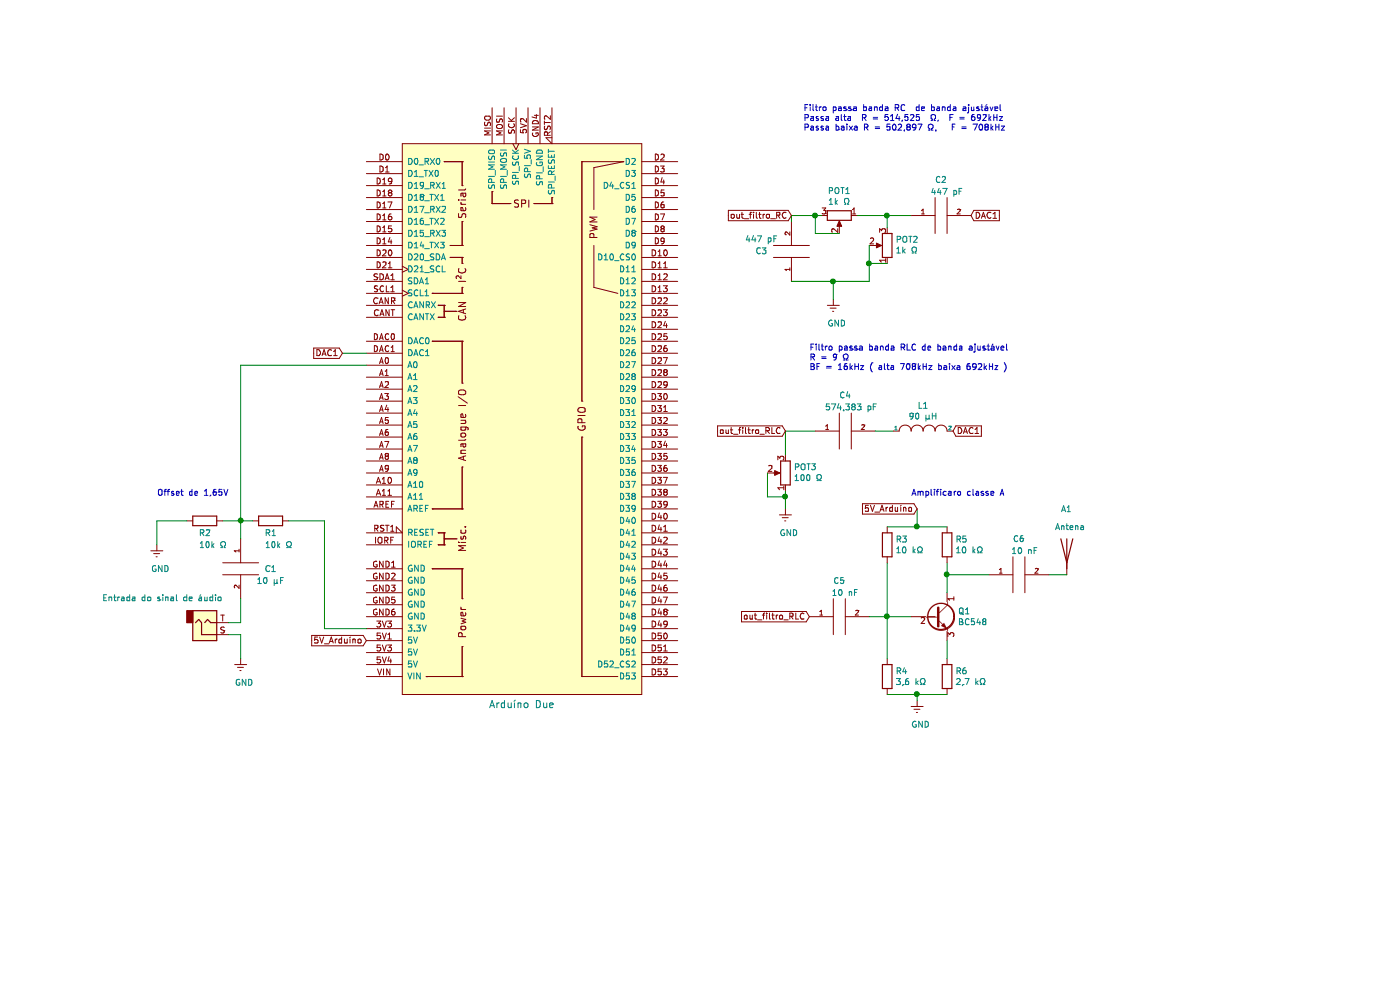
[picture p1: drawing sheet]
EESchema Schematic File Version 4
EELAYER 30 0
EELAYER END
$Descr A4 11693 8268
encoding utf-8
Sheet 1 1
Title ""
Date ""
Rev ""
Comp ""
Comment1 ""
Comment2 ""
Comment3 ""
Comment4 ""
$EndDescr
$Comp
L Device:Antenna A1
U 1 1
P 8600 4600
F 0 "A1" H 8550 4950 50  0000 L CNN
F 1 "Antena" H 8500 4800 50  0000 L CNN
F 2 "" H 8600 4600 50  0001 C CNN
F 3 "~" H 8600 4600 50  0001 C CNN
	1    8600 4600
	1    0    0    -1  
$EndComp
$Comp
L Device:R R1
U 1 1
P 1950 4350
F 0 "R1" V 2050 4300 50  0000 L CNN
F 1 "10k Ω" V 2150 4300 50  0000 L CNN
F 2 "" V 1880 4350 50  0001 C CNN
F 3 "~" H 1950 4350 50  0001 C CNN
	1    1950 4350
	0    1    1    0   
$EndComp
$Comp
L pspice:CAP C1
U 1 1
P 1700 4750
F 0 "C1" H 1450 4750 50  0000 C CNN
F 1 "10 μF" H 1450 4650 50  0000 C CNN
F 2 "" H 1700 4750 50  0001 C CNN
F 3 "~" H 1700 4750 50  0001 C CNN
	1    1700 4750
	-1   0    0    -1  
$EndComp
$Comp
L Connector:AudioJack2 J1
U 1 1
P 1400 5200
F 0 "J1" V 1478 5070 50  0001 R CNN
F 1 "Entrada do sinal de áudio" H 1550 5000 50  0000 R CNN
F 2 "" H 1400 5200 50  0001 C CNN
F 3 "~" H 1400 5200 50  0001 C CNN
	1    1400 5200
	1    0    0    1   
$EndComp
$Comp
L Device:R R2
U 1 1
P 1400 4350
F 0 "R2" V 1500 4300 50  0000 L CNN
F 1 "10k Ω" V 1600 4300 50  0000 L CNN
F 2 "" V 1330 4350 50  0001 C CNN
F 3 "~" H 1400 4350 50  0001 C CNN
	1    1400 4350
	0    1    1    0   
$EndComp
$Comp
L power:GNDREF GND
U 1 1
P 1000 4550
F 0 "GND" H 950 4350 50  0000 L CNN
F 1 "GNDREF" H 1005 4377 50  0001 C CNN
F 2 "" H 1000 4550 50  0001 C CNN
F 3 "" H 1000 4550 50  0001 C CNN
	1    1000 4550
	1    0    0    -1  
$EndComp
$Comp
L arduino:Arduino_Due_Shield XA1
U 1 1
P 4050 3500
F 0 "XA1" H 4050 1119 60  0001 C CNN
F 1 "Arduíno Due" H 4050 1119 60  0000 C CNN
F 2 "" H 4750 6250 60  0001 C CNN
F 3 "https://store.arduino.cc/arduino-due" H 4750 6250 60  0001 C CNN
	1    4050 3500
	1    0    0    -1  
$EndComp
$Comp
L Device:R_POT POT2
U 1 1
P 7100 2050
F 0 "POT2" H 7030 2004 50  0000 R CNN
F 1 "1k Ω" H 7030 2095 50  0000 R CNN
F 2 "" H 7100 2050 50  0001 C CNN
F 3 "~" H 7100 2050 50  0001 C CNN
	1    7100 2050
	-1   0    0    1   
$EndComp
Wire Wire Line
	1800 4350 1700 4350
Wire Wire Line
	1250 4350 1000 4350
Wire Wire Line
	1000 4350 1000 4550
Wire Wire Line
	1600 5200 1700 5200
Wire Wire Line
	1700 5200 1700 5000
Wire Wire Line
	1700 5300 1700 5500
$Comp
L power:GNDREF GND
U 1 1
P 1700 5500
F 0 "GND" H 1650 5300 50  0000 L CNN
F 1 "GNDREF" H 1705 5327 50  0001 C CNN
F 2 "" H 1700 5500 50  0001 C CNN
F 3 "" H 1700 5500 50  0001 C CNN
	1    1700 5500
	1    0    0    -1  
$EndComp
Wire Wire Line
	1600 5300 1700 5300
Wire Wire Line
	1700 4500 1700 4350
Connection ~ 1700 4350
Wire Wire Line
	1700 4350 1550 4350
$Comp
L pspice:CAP C2
U 1 1
P 7550 1800
F 0 "C2" V 7250 1800 50  0000 C CNN
F 1 "447 pF" V 7350 1750 50  0000 C CNN
F 2 "" H 7550 1800 50  0001 C CNN
F 3 "~" H 7550 1800 50  0001 C CNN
	1    7550 1800
	0    -1   1    0   
$EndComp
$Comp
L Device:R_POT POT1
U 1 1
P 6700 1800
F 0 "POT1" V 6493 1800 50  0000 C CNN
F 1 "1k Ω" V 6584 1800 50  0000 C CNN
F 2 "" H 6700 1800 50  0001 C CNN
F 3 "~" H 6700 1800 50  0001 C CNN
	1    6700 1800
	0    1    1    0   
$EndComp
$Comp
L pspice:CAP C3
U 1 1
P 6300 2100
F 0 "C3" H 6050 2100 50  0000 C CNN
F 1 "447 pF" H 6050 2000 50  0000 C CNN
F 2 "" H 6300 2100 50  0001 C CNN
F 3 "~" H 6300 2100 50  0001 C CNN
	1    6300 2100
	1    0    0    1   
$EndComp
$Comp
L power:GNDREF GND
U 1 1
P 6650 2500
F 0 "GND" H 6600 2300 50  0000 L CNN
F 1 "GNDREF" H 6655 2327 50  0001 C CNN
F 2 "" H 6650 2500 50  0001 C CNN
F 3 "" H 6650 2500 50  0001 C CNN
	1    6650 2500
	1    0    0    -1  
$EndComp
Wire Wire Line
	7300 1800 7100 1800
Wire Wire Line
	7100 1900 7100 1800
Connection ~ 7100 1800
Wire Wire Line
	7100 1800 6850 1800
Wire Wire Line
	6300 1850 6300 1800
Wire Wire Line
	6300 1800 6500 1800
Wire Wire Line
	6950 2050 6950 2200
Wire Wire Line
	6650 2500 6650 2350
Wire Wire Line
	6300 2350 6650 2350
Connection ~ 6650 2350
Wire Wire Line
	6650 2350 6950 2350
Wire Wire Line
	7100 2200 6950 2200
Connection ~ 6950 2200
Wire Wire Line
	6950 2200 6950 2350
Wire Wire Line
	6700 1950 6500 1950
Wire Wire Line
	6500 1950 6500 1800
Connection ~ 6500 1800
Wire Wire Line
	6500 1800 6550 1800
Wire Wire Line
	2750 5250 2400 5250
Wire Wire Line
	2400 5250 2400 4350
Wire Wire Line
	2400 4350 2100 4350
Wire Wire Line
	1700 4350 1700 3050
Wire Wire Line
	1700 3050 2750 3050
Text Notes 6400 1100 0    50   ~ 0
Filtro passa banda RC  de banda ajustável\nPassa alta  R = 514,525  Ω,  F = 692kHz\nPassa baixa R = 502,897 Ω,   F = 708kHz
Text GLabel 2550 2950 0    50   Input ~ 0
DAC1
Wire Wire Line
	2750 2950 2550 2950
Text GLabel 7800 1800 2    50   Input ~ 0
DAC1
$Comp
L pspice:CAP C4
U 1 1
P 6750 3600
F 0 "C4" V 6450 3600 50  0000 C CNN
F 1 "574,383 pF" V 6550 3550 50  0000 C CNN
F 2 "" H 6750 3600 50  0001 C CNN
F 3 "~" H 6750 3600 50  0001 C CNN
	1    6750 3600
	0    -1   1    0   
$EndComp
$Comp
L power:GNDREF GND
U 1 1
P 6250 4250
F 0 "GND" H 6200 4050 50  0000 L CNN
F 1 "GNDREF" H 6255 4077 50  0001 C CNN
F 2 "" H 6250 4250 50  0001 C CNN
F 3 "" H 6250 4250 50  0001 C CNN
	1    6250 4250
	1    0    0    -1  
$EndComp
Wire Wire Line
	6250 4250 6250 4150
$Comp
L pspice:INDUCTOR L1
U 1 1
P 7400 3600
F 0 "L1" H 7400 3815 50  0000 C CNN
F 1 "90 μH" H 7400 3724 50  0000 C CNN
F 2 "" H 7400 3600 50  0001 C CNN
F 3 "~" H 7400 3600 50  0001 C CNN
	1    7400 3600
	1    0    0    -1  
$EndComp
Text Notes 6450 3100 0    50   ~ 0
Filtro passa banda RLC de banda ajustável\nR = 9 Ω\nBF = 16kHz ( alta 708kHz baixa 692kHz )
Text GLabel 7650 3600 2    50   Input ~ 0
DAC1
Wire Wire Line
	7150 3600 7000 3600
Wire Wire Line
	6500 3600 6250 3600
Wire Wire Line
	6250 3600 6250 3800
$Comp
L Device:R_POT POT3
U 1 1
P 6250 3950
F 0 "POT3" H 6180 3904 50  0000 R CNN
F 1 "100 Ω" H 6180 3995 50  0000 R CNN
F 2 "" H 6250 3950 50  0001 C CNN
F 3 "~" H 6250 3950 50  0001 C CNN
	1    6250 3950
	-1   0    0    1   
$EndComp
Wire Wire Line
	6100 3950 6100 4150
Wire Wire Line
	6100 4150 6250 4150
Connection ~ 6250 4150
Wire Wire Line
	6250 4150 6250 4100
Text GLabel 6300 1800 0    50   Input ~ 0
out_filtro_RC
Text GLabel 6250 3600 0    50   Input ~ 0
out_filtro_RLC
$Comp
L Transistor_BJT:BC548 Q1
U 1 1
P 7500 5150
F 0 "Q1" H 7691 5196 50  0000 L CNN
F 1 "BC548" H 7691 5105 50  0000 L CNN
F 2 "Package_TO_SOT_THT:TO-92_Inline" H 7700 5075 50  0001 L CIN
F 3 "https://www.onsemi.com/pub/Collateral/BC550-D.pdf" H 7500 5150 50  0001 L CNN
	1    7500 5150
	1    0    0    -1  
$EndComp
$Comp
L Device:R R4
U 1 1
P 7100 5650
F 0 "R4" H 7170 5696 50  0000 L CNN
F 1 "3,6 kΩ" H 7170 5605 50  0000 L CNN
F 2 "" V 7030 5650 50  0001 C CNN
F 3 "~" H 7100 5650 50  0001 C CNN
	1    7100 5650
	1    0    0    -1  
$EndComp
$Comp
L Device:R R3
U 1 1
P 7100 4550
F 0 "R3" H 7170 4596 50  0000 L CNN
F 1 "10 kΩ" H 7170 4505 50  0000 L CNN
F 2 "" V 7030 4550 50  0001 C CNN
F 3 "~" H 7100 4550 50  0001 C CNN
	1    7100 4550
	1    0    0    -1  
$EndComp
$Comp
L Device:R R5
U 1 1
P 7600 4550
F 0 "R5" H 7670 4596 50  0000 L CNN
F 1 "10 kΩ" H 7670 4505 50  0000 L CNN
F 2 "" V 7530 4550 50  0001 C CNN
F 3 "~" H 7600 4550 50  0001 C CNN
	1    7600 4550
	1    0    0    -1  
$EndComp
$Comp
L Device:R R6
U 1 1
P 7600 5650
F 0 "R6" H 7670 5696 50  0000 L CNN
F 1 "2,7 kΩ" H 7670 5605 50  0000 L CNN
F 2 "" V 7530 5650 50  0001 C CNN
F 3 "~" H 7600 5650 50  0001 C CNN
	1    7600 5650
	1    0    0    -1  
$EndComp
$Comp
L pspice:CAP C6
U 1 1
P 8200 4800
F 0 "C6" V 7900 4800 50  0000 C CNN
F 1 "10 nF" V 8000 4750 50  0000 C CNN
F 2 "" H 8200 4800 50  0001 C CNN
F 3 "~" H 8200 4800 50  0001 C CNN
	1    8200 4800
	0    -1   1    0   
$EndComp
Wire Wire Line
	8600 4800 8450 4800
$Comp
L pspice:CAP C5
U 1 1
P 6700 5150
F 0 "C5" V 6400 5150 50  0000 C CNN
F 1 "10 nF" V 6500 5100 50  0000 C CNN
F 2 "" H 6700 5150 50  0001 C CNN
F 3 "~" H 6700 5150 50  0001 C CNN
	1    6700 5150
	0    -1   1    0   
$EndComp
Wire Wire Line
	7100 5150 6950 5150
Wire Wire Line
	7100 5500 7100 5150
Connection ~ 7100 5150
Wire Wire Line
	7100 5150 7100 4700
Wire Wire Line
	7300 5150 7100 5150
Wire Wire Line
	7600 4950 7600 4800
Connection ~ 7600 4800
Wire Wire Line
	7600 4800 7600 4700
Text GLabel 6450 5150 0    50   Input ~ 0
out_filtro_RLC
$Comp
L power:GNDREF GND
U 1 1
P 7350 5850
F 0 "GND" H 7300 5650 50  0000 L CNN
F 1 "GNDREF" H 7355 5677 50  0001 C CNN
F 2 "" H 7350 5850 50  0001 C CNN
F 3 "" H 7350 5850 50  0001 C CNN
	1    7350 5850
	1    0    0    -1  
$EndComp
Wire Wire Line
	7350 5850 7350 5800
Connection ~ 7350 5800
Wire Wire Line
	7350 5800 7100 5800
Wire Wire Line
	7350 5800 7600 5800
Wire Wire Line
	7600 5350 7600 5500
Wire Wire Line
	7100 4400 7350 4400
Text GLabel 7350 4250 0    50   Input ~ 0
5V_Arduíno
Wire Wire Line
	7350 4400 7350 4250
Connection ~ 7350 4400
Wire Wire Line
	7350 4400 7600 4400
Text GLabel 2750 5350 0    50   Input ~ 0
5V_Arduíno
Wire Wire Line
	7600 4800 7950 4800
Text Notes 7300 4150 0    50   ~ 0
Amplificaro classe A
Text Notes 1000 4150 0    50   ~ 0
Offset de 1,65V
$EndSCHEMATC
